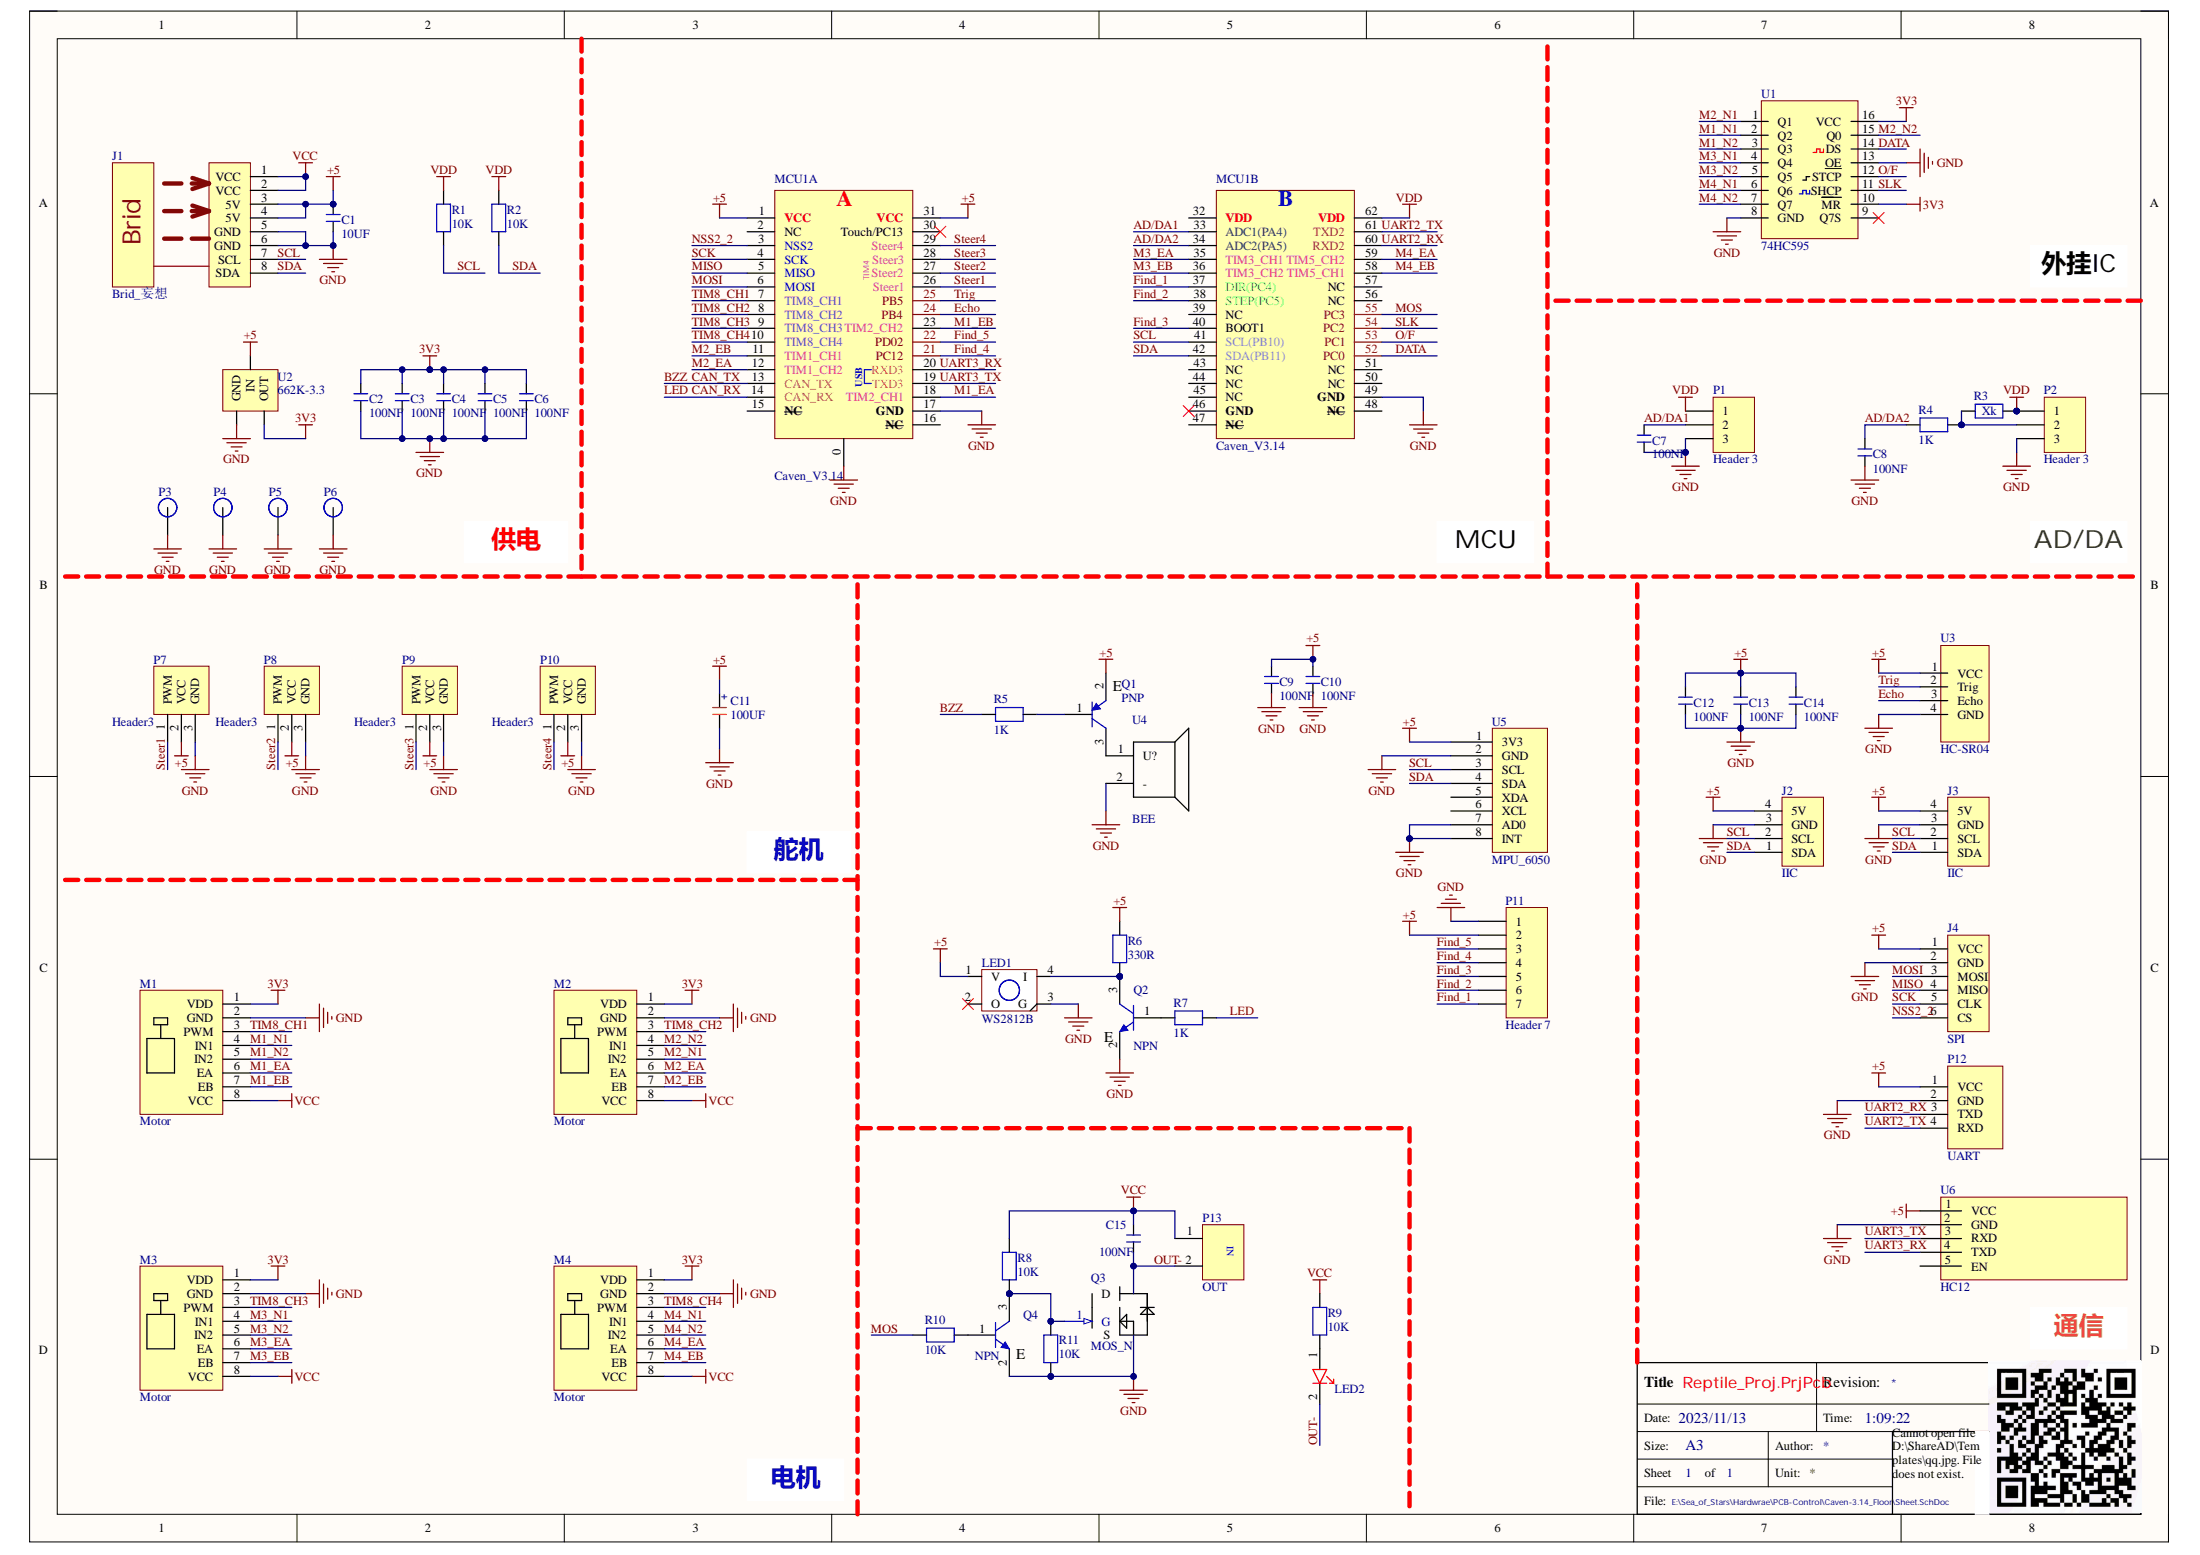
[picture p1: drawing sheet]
# Altium project Reptile_Proj.PrjPcb
1 sheet, 60 parts. Net scope: global (net labels, ports and power ports of the same name join across sheets).
Board file: PCB.PcbDoc

## Sheet Sheet.SchDoc
size A3; SheetNumber: 1; SheetTotal: 1

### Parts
C1  10UF  [CAP_1206]
C2  100NF  [CAP_0603]
C3  100NF  [CAP_0603]
C4  100NF  [CAP_0603]
C5  100NF  [CAP_0603]
C6  100NF  [CAP_0603]
C7  100NF  [CAP_0603]
C8  100NF  [CAP_0603]
C9  100NF  [CAP_0603]
C10  100NF  [CAP_0603]
C11  100UF  [CAP_3528_B]
C12  100NF  [CAP_0603]
C13  100NF  [CAP_0603]
C14  100NF  [CAP_0603]
C15  100NF  [CAP_0603]
J1  Brid_妄想  [Brid]
J2  IIC  [XH_2.54_4P]
J3  IIC  [IIC-XH2.54-4PIN]
J4  SPI  [Header 2.54X6]
LED1  WS2812B  [5050-RGB]
LED2  LED_R/G/B/Y  [LED_5MM]  (value not drawn)
M1  Motor  [PH_2.0_8P]
M2  Motor  [PH_2.0_8P]
M3  Motor  [PH_2.0_8P]
M4  Motor  [PH_2.0_8P]
MCU1  Caven_V3.14  [Caven_3.14]  (parts A,B of 2)
P1  Header 3  [Header 2.54X3]
P2  Header 3  [Header 2.54X3]
P3  铜柱6m  [M3x6_L-Type]  (value not drawn)
P4  铜柱6m  [M3x6_L-Type]  (value not drawn)
P5  铜柱6m  [M3x6_L-Type]  (value not drawn)
P6  铜柱6m  [M3x6_L-Type]  (value not drawn)
P7  Header3  [PWM_Steer-F]
P8  Header3  [PWM_Steer-B]
P9  Header3  [PWM_Steer-F]
P10  Header3  [PWM_Steer-B]
P11  Header 7  [XH2.54-WI-7P]
P12  UART  [UART]
P13  OUT  [PIN-2_5.08]
Q1  PNP  [SOT23_3]
Q2  NPN  [SOT23_3]
Q3  MOS_N  [TO252_2]
Q4  NPN  [SOT23_3]
R1  10K  [RESC_0603_2]
R2  10K  [RESC_0603_2]
R3  Xk  [RESC_0603_2]
R4  1K  [RESC_0603_2]
R5  1K  [RESC_0603_2]
R6  330R  [RESC_0603_2]
R7  1K  [RESC_0603_2]
R8  10K  [RESC_0603_2]
R9  10K  [RESC_0603_2]
R10  10K  [RESC_0603_2]
R11  10K  [RESC_0603_2]
U1  74HC595  [SOIC_16]
U2  662K-3.3  [SOT23_3]
U3  HC-SR04  [Ultrasonic]
U4  BEE  [BEE-FMQ5mm]
U5  MPU_6050  [MPU-G521]
U6  HC12  [Header F 2.54X4]

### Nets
3V3: C2.1 C3.1 C4.1 C5.1 C6.1 M1.1(VDD) M2.1(VDD) M3.1(VDD) M4.1(VDD) U1.10(~{M}~{R}) U1.16(VCC) U2.2(OUT)
+5: C1.1 C9.2 C10.2 C11.1 C12.2 C13.2 C14.2 J1.3(5V) J1.4(5V) J2.4(5V) J3.4(5V) J4.1(VCC) LED1.1(V) MCU1.1(VCC) MCU1.31(VCC) P7.2(VCC) P8.2(VCC) P9.2(VCC) P10.2(VCC) P11.2 P12.1(VCC) Q1.2(E) R6.1 U2.3(IN) U3.1(VCC) U5.1(3V3) U6.1(VCC)
GND: C1.2 C2.2 C3.2 C4.2 C5.2 C6.2 C7.1 C8.1 C9.1 C10.1 C11.2 C12.1 C13.1 C14.1 J1.5(GND) J1.6(GND) J2.3(GND) J3.3(GND) J4.2(GND) LED1.3(G) M1.2(GND) M2.2(GND) M3.2(GND) M4.2(GND) MCU1.0 MCU1.17(GND) MCU1.49(GND) P1.3 P2.3 P3.1(IO) P4.1(IO) P5.1(IO) P6.1(IO) P7.3(GND) P8.3(GND) P9.3(GND) P10.3(GND) P11.1 P12.2(GND) Q2.2(E) Q3.2(S) Q4.2(E) R11.2 U1.8(GND) U1.13(OE) U2.1(GND) U3.4(GND) U4.2(-) U5.2(GND) U5.7(AD0) U5.8(INT) U6.2(GND)
VCC: C15.2 J1.1(VCC) J1.2(VCC) M1.8(VCC) M2.8(VCC) M3.8(VCC) M4.8(VCC) P13.1 R8.1 R9.1
VDD: MCU1.62(VDD) P1.1 P2.1 R1.1 R2.1 R3.2
AD/DA1: C7.2 MCU1.33(ADC1(PA4)) P1.2
AD/DA2: C8.2 MCU1.34(ADC2(PA5)) R4.2
BZZ: MCU1.13(CAN_TX) R5.2  [also labelled CAN_TX]
CAN_RX: MCU1.14(CAN_RX) R7.1  [also labelled LED]
DATA: MCU1.52(PC0) U1.14(DS)
Echo: MCU1.24(PB4) U3.3(Echo)
Find_1: MCU1.37(DIR(PC4)) P11.7
Find_2: MCU1.38(STEP(PC5)) P11.6
Find_3: MCU1.40(BOOT1) P11.5
Find_4: MCU1.21(PC12) P11.4
Find_5: MCU1.22(PD02) P11.3
M1_EA: M1.6(EA) MCU1.18(TIM2_CH1)
M1_EB: M1.7(EB) MCU1.23(TIM2_CH2)
M1_N1: M1.4(IN1) U1.2(Q2)
M1_N2: M1.5(IN2) U1.3(Q3)
M2_EA: M2.6(EA) MCU1.12(TIM1_CH2)
M2_EB: M2.7(EB) MCU1.11(TIM1_CH1)
M2_N1: M2.5(IN2) U1.1(Q1)
M2_N2: M2.4(IN1) U1.15(Q0)
M3_EA: M3.6(EA) MCU1.35(TIM3_CH1)
M3_EB: M3.7(EB) MCU1.36(TIM3_CH2)
M3_N1: M3.4(IN1) U1.4(Q4)
M3_N2: M3.5(IN2) U1.5(Q5)
M4_EA: M4.6(EA) MCU1.59(TIM5_CH2)
M4_EB: M4.7(EB) MCU1.58(TIM5_CH1)
M4_N1: M4.4(IN1) U1.6(Q6)
M4_N2: M4.5(IN2) U1.7(Q7)
MISO: J4.4(MISO) MCU1.5(MISO)
MOS: MCU1.55(PC3) R10.1
MOSI: J4.3(MOSI) MCU1.6(MOSI)
NSS2_2: J4.6(CS) MCU1.3(NSS2)
O/F: MCU1.53(PC1) U1.12(STCP)
OUT-: C15.1 LED2.2(-) P13.2 Q3.3(D)
SCK: J4.5(CLK) MCU1.4(SCK)
SCL: J1.7(SCL) J2.2(SCL) J3.2(SCL) MCU1.41(SCL(PB10)) R1.2 U5.3(SCL)
SDA: J1.8(SDA) J2.1(SDA) J3.1(SDA) MCU1.42(SDA(PB11)) R2.2 U5.4(SDA)
SLK: MCU1.54(PC2) U1.11(SHCP)
Steer1: MCU1.26(Steer1) P7.1(PWM)
Steer2: MCU1.27(Steer2) P8.1(PWM)
Steer3: MCU1.28(Steer3) P9.1(PWM)
Steer4: MCU1.29(Steer4) P10.1(PWM)
TIM8_CH1: M1.3(PWM) MCU1.7(TIM8_CH1)
TIM8_CH2: M2.3(PWM) MCU1.8(TIM8_CH2)
TIM8_CH3: M3.3(PWM) MCU1.9(TIM8_CH3)
TIM8_CH4: M4.3(PWM) MCU1.10(TIM8_CH4)
Trig: MCU1.25(PB5) U3.2(Trig)
UART2_RX: MCU1.60(RXD2) P12.3(TXD)
UART2_TX: MCU1.61(TXD2) P12.4(RXD)
UART3_RX: MCU1.20(RXD3) U6.4(TXD)
UART3_TX: MCU1.19(TXD3) U6.3(RXD)
NetLED1_4: LED1.4(I) Q2.3(C) R6.2
NetLED2_1: LED2.1(+) R9.2
NetP2_2: P2.2 R3.1 R4.1
NetQ1_1: Q1.1(B) R5.1
NetQ1_3: Q1.3(C) U4.1(U?)
NetQ2_1: Q2.1(B) R7.2
NetQ3_1: Q3.1(G) Q4.3(C) R8.2 R11.1
NetQ4_1: Q4.1(B) R10.2

Not connected (* = marked no-connect by the designer): LED1 2(O)*; MCU1 2(NC) 15(NC) 16(NC) 30(Touch/PC13)* 32(VDD) 39(NC) 43(NC) 44(NC) 45(NC) 46(GND)* 47(NC) 48(NC) 50(NC) 51(NC) 56(NC) 57(NC); U1 9(Q7S)*; U5 5(XDA) 6(XCL); U6 5(EN)

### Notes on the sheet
- 外挂IC
- 供电
- MCU
- AD/DA
- 舵机
- 通信
- 电机
